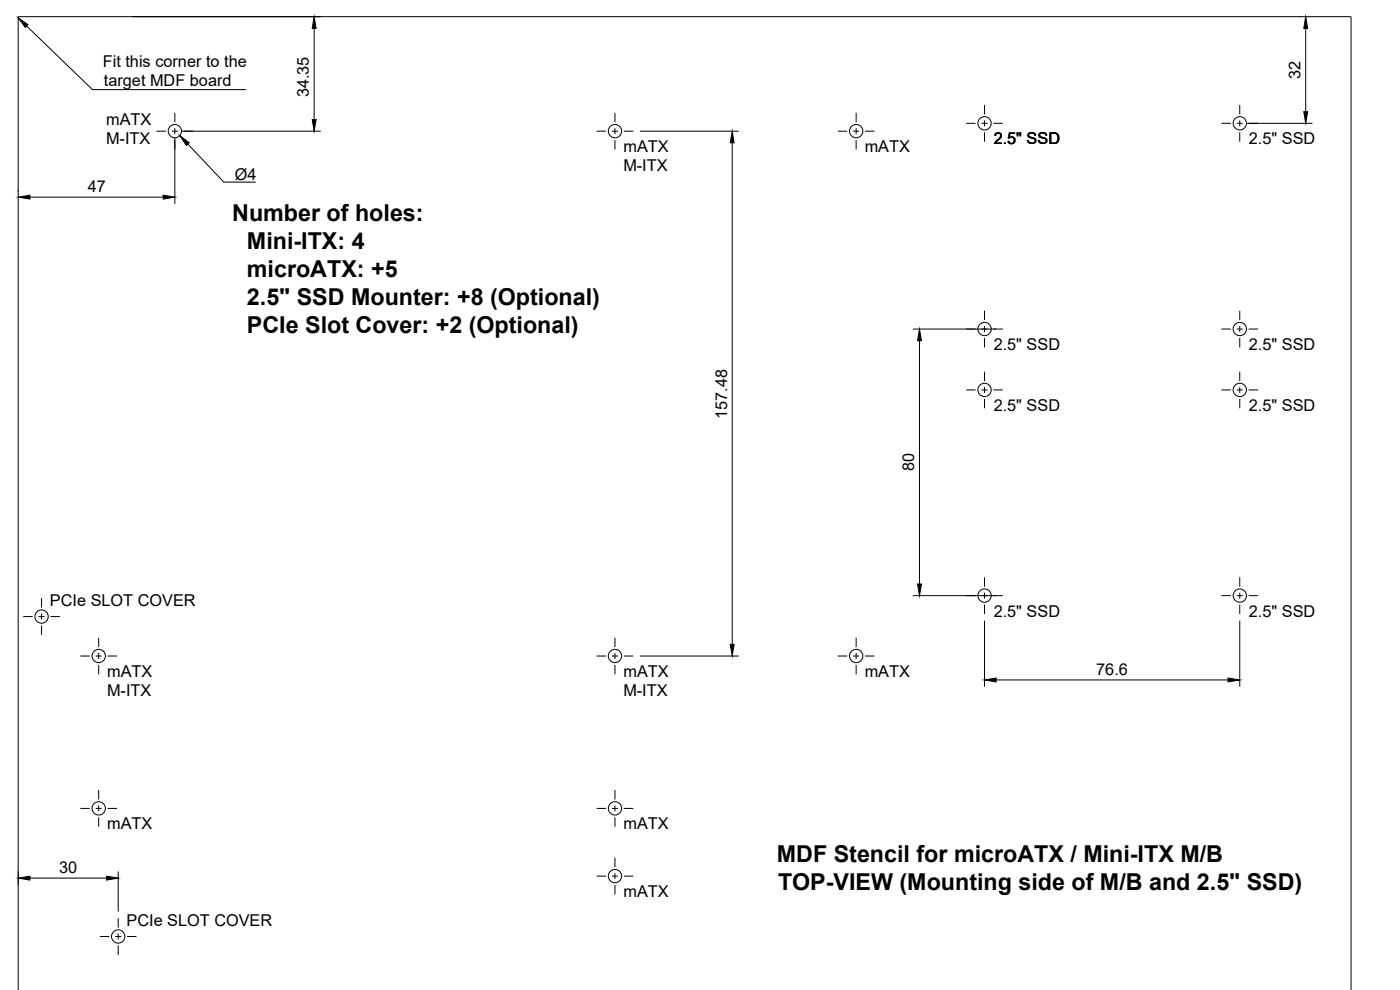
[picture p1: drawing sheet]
<svg xmlns="http://www.w3.org/2000/svg" width="420mm" height="297mm" viewBox="0 0 420 297" stroke-linecap="round" stroke-linejoin="round" font-family="sans-serif">
<g fill="none" stroke="#000" stroke-width=".3">
<path d="M5.5 297v-292h400v292"/>
<circle cx="52.5" cy="39.3" r="2"/>
<circle cx="184.6" cy="39.3" r="2"/>
<circle cx="257" cy="39.3" r="2"/>
<circle cx="295.5" cy="37" r="2"/>
<circle cx="372.1" cy="37" r="2"/>
<circle cx="295.5" cy="98.7" r="2"/>
<circle cx="372.1" cy="98.7" r="2"/>
<circle cx="295.5" cy="117" r="2"/>
<circle cx="372.1" cy="117" r="2"/>
<circle cx="295.5" cy="178.7" r="2"/>
<circle cx="372.1" cy="178.7" r="2"/>
<circle cx="12.5" cy="185" r="2"/>
<circle cx="29.6" cy="196.8" r="2"/>
<circle cx="184.6" cy="196.8" r="2"/>
<circle cx="257" cy="196.8" r="2"/>
<circle cx="29.6" cy="242.5" r="2"/>
<circle cx="184.6" cy="242.5" r="2"/>
<circle cx="184.6" cy="262.9" r="2"/>
<circle cx="35.5" cy="281" r="2"/>
</g>
<!-- layer: Dimensions -->
<g fill="none" stroke="#000" stroke-width=".3">
<path d="M39.7 5h56.6M94.3 8.5v27.4M389.9 5h.4M391.9 8.5v25M54.5 39.4h41.8M192 39.4h29.7M374.1 37h19.8M5.5 57.2v.4M9 59.1h40M52.5 41.4v19.8M219.8 42.8v150.5M274 98.7h25"/>
<path d="M275.9 102.2v73M274 178.7h25M192 196.8h29.7M295.5 186.2v19.8M372.1 186.2v19.8M299 204h69.6M5.5 261.4v4.1M9 263.5h23M35.5 261.5v12"/>
</g>
<g fill="#000" stroke="#000" stroke-width=".3">
<path d="M94.3 5l.6 3.5h-1.2zM391.9 5l.6 3.5h-1.2zM93.7 35.9h1.2l-.6 3.5zM391.3 33.5h1.2l-.6 3.5zM5.5 59.1l3.5-.5v1.1zM49 58.6l3.5 .5-3.5 .6zM219.8 39.4l.5 3.4h-1.1zM275.9 98.7l.6 3.5h-1.1zM275.4 175.2h1.1l-.6 3.5zM219.2 193.3h1.1l-.5 3.5zM295.5 204l3.5-.6v1.2zM368.6 203.4l3.5 .6-3.5 .6z"/>
<path d="M5.5 263.5l3.5-.6v1.2zM32 262.9l3.5 .6-3.5 .6z"/>
</g>
<!-- layer: Annotations -->
<path d="M5.5 5.4l2.9 2-.8 .8zM54 40.7l2.8 2.1-.9 .8z" fill="#000" stroke="#000" stroke-width=".3"/>
<path d="M8 7.8l19.7 19.1h46.2M56.4 43.2l10.8 11.4h9.6" fill="none" stroke="#000" stroke-width=".3"/>
<!-- layer: Center Lines -->
<g fill="none" stroke="#000" stroke-width=".3">
<path d="M47 39.4h2.8M51.6 39.4h1.8M52.5 33.9v2.8M52.5 38.5v1.7M55.2 39.4h2.8M179 39.4h2.9M183.7 39.4h1.7M184.6 33.9v2.8M184.6 38.5v1.7M187.2 39.4h2.9M251.4 39.4h2.9M256.1 39.4h1.7"/>
<path d="M256.9 33.9v2.8M256.9 38.5v1.7M259.6 39.4h2.8M290 37h2.8M294.6 37h1.8M295.5 31.5v2.8M295.5 36.1v1.8M295.5 39.7v2.8M298.2 37h2.8M366.6 37h2.8M371.2 37h1.8M372.1 31.5v2.8"/>
<path d="M372.1 36.1v1.8M372.1 39.7v2.8M374.7 37h2.9M52.5 42v2.9M184.6 42v2.9M256.9 42v2.9M290 98.7h2.8M294.6 98.7h1.8M295.5 93.2v2.8M295.5 97.8v1.8M298.2 98.7h2.8M366.6 98.7h2.8"/>
<path d="M371.2 98.7h1.8M372.1 93.2v2.8M372.1 97.8v1.8M374.7 98.7h2.9M290 117h2.8M294.6 117h1.8M295.5 101.4v2.8M295.5 111.5v2.8M295.5 116.1v1.8M295.5 119.7v2.8M298.2 117h2.8M366.6 117h2.8"/>
<path d="M371.2 117h1.8M372.1 101.4v2.8M372.1 111.5v2.8M372.1 116.1v1.8M372.1 119.7v2.8M374.7 117h2.9M12.5 179.5v2.8M290 178.7h2.8M294.6 178.7h1.8M295.5 173.2v2.9M295.5 177.8v1.8M298.2 178.7h2.8"/>
<path d="M366.6 178.7h2.8M371.2 178.7h1.8M372.1 173.2v2.9M372.1 177.8v1.8M374.7 178.7h2.9M7 185h2.8M11.6 185h1.8M12.5 184.1v1.8M12.5 187.7v2.8M15.2 185h2.8M24.1 196.8h2.8M28.7 196.8h1.8"/>
<path d="M29.6 191.3v2.8M29.6 195.9v1.8M29.6 199.5v2.8M32.3 196.8h2.8M179 196.8h2.9M183.7 196.8h1.7M184.6 191.3v2.8M184.6 195.9v1.8M184.6 199.5v2.8M187.2 196.8h2.9M251.4 196.8h2.9M256.1 196.8h1.7"/>
<path d="M256.9 191.3v2.8M256.9 195.9v1.8M256.9 199.5v2.8M259.6 196.8h2.8M295.5 181.4v2.8M372.1 181.4v2.8M29.6 237.1v2.8M184.6 237.1v2.8M24.1 242.6h2.8M28.7 242.6h1.8M29.6 241.7v1.7M29.6 245.2v2.9"/>
<path d="M32.3 242.6h2.8M179 242.6h2.9M183.7 242.6h1.7M184.6 241.7v1.7M184.6 245.2v2.9M184.6 257.4v2.8M187.2 242.6h2.9M35.5 275.5v2.8M179 262.9h2.9M183.7 262.9h1.7M184.6 262v1.8M184.6 265.5v2.9"/>
<path d="M187.2 262.9h2.9M30 281h2.8M34.6 281h1.8M35.5 280.1v1.8M35.5 283.7v2.8M38.1 281h2.9"/>
</g>
<g font-size="7">
<text x="69.7" y="66.4">Number of holes:</text>
<text x="74.1" y="74.7">Mini-ITX: 4</text>
<text x="74.1" y="83.1">microATX: +5</text>
<text x="74.1" y="91.5">2.5&quot; SSD Mounter: +8 (Optional)</text>
<text x="74.1" y="99.9">PCIe Slot Cover: +2 (Optional)</text>
<text x="233.2" y="258.6">MDF Stencil for microATX / Mini-ITX M/B</text>
<text x="233.5" y="267">TOP-VIEW (Mounting side of M/B and 2.5&quot; SSD)</text>
</g>
<g font-size="4.9">
<text x="30.9" y="20">Fit this corner to the</text>
<text x="390.3" y="23.7" transform="rotate(-90 390.3 23.7)">32</text>
<text x="31.2" y="25.9">target MDF board</text>
<text x="92.7" y="29.2" transform="rotate(-90 92.7 29.2)">34.35</text>
<text x="31.9" y="37.4">mATX</text>
<text x="31.8" y="43.2">M-ITX</text>
<text x="187.1" y="45.6">mATX</text>
<text x="259.5" y="45.6">mATX</text>
<text x="298.2" y="43.3">2.5&quot; SSD</text>
<text x="374.8" y="43.3">2.5&quot; SSD</text>
<text x="70.5" y="53.9">Ø4</text>
<text x="187.1" y="51.4">M-ITX</text>
<text x="26.3" y="57.7">47</text>
<text x="298.2" y="105">2.5&quot; SSD</text>
<text x="374.8" y="105">2.5&quot; SSD</text>
<text x="218.2" y="125.7" transform="rotate(-90 218.2 125.7)">157.48</text>
<text x="298.2" y="123.3">2.5&quot; SSD</text>
<text x="374.8" y="123.3">2.5&quot; SSD</text>
<text x="274.4" y="141.4" transform="rotate(-90 274.4 141.4)">80</text>
<text x="15" y="181.9">PCIe SLOT COVER</text>
<text x="298.2" y="185">2.5&quot; SSD</text>
<text x="374.8" y="185">2.5&quot; SSD</text>
<text x="32.2" y="203.1">mATX</text>
<text x="187.1" y="203.1">mATX</text>
<text x="259.5" y="203.1">mATX</text>
<text x="329" y="202.5">76.6</text>
<text x="32.1" y="208.9">M-ITX</text>
<text x="187.1" y="208.9">M-ITX</text>
<text x="32.2" y="248.8">mATX</text>
<text x="187.1" y="248.8">mATX</text>
<text x="17.8" y="261.9">30</text>
<text x="187.1" y="269.1">mATX</text>
<text x="38" y="277.9">PCIe SLOT COVER</text>
</g>
</svg>
